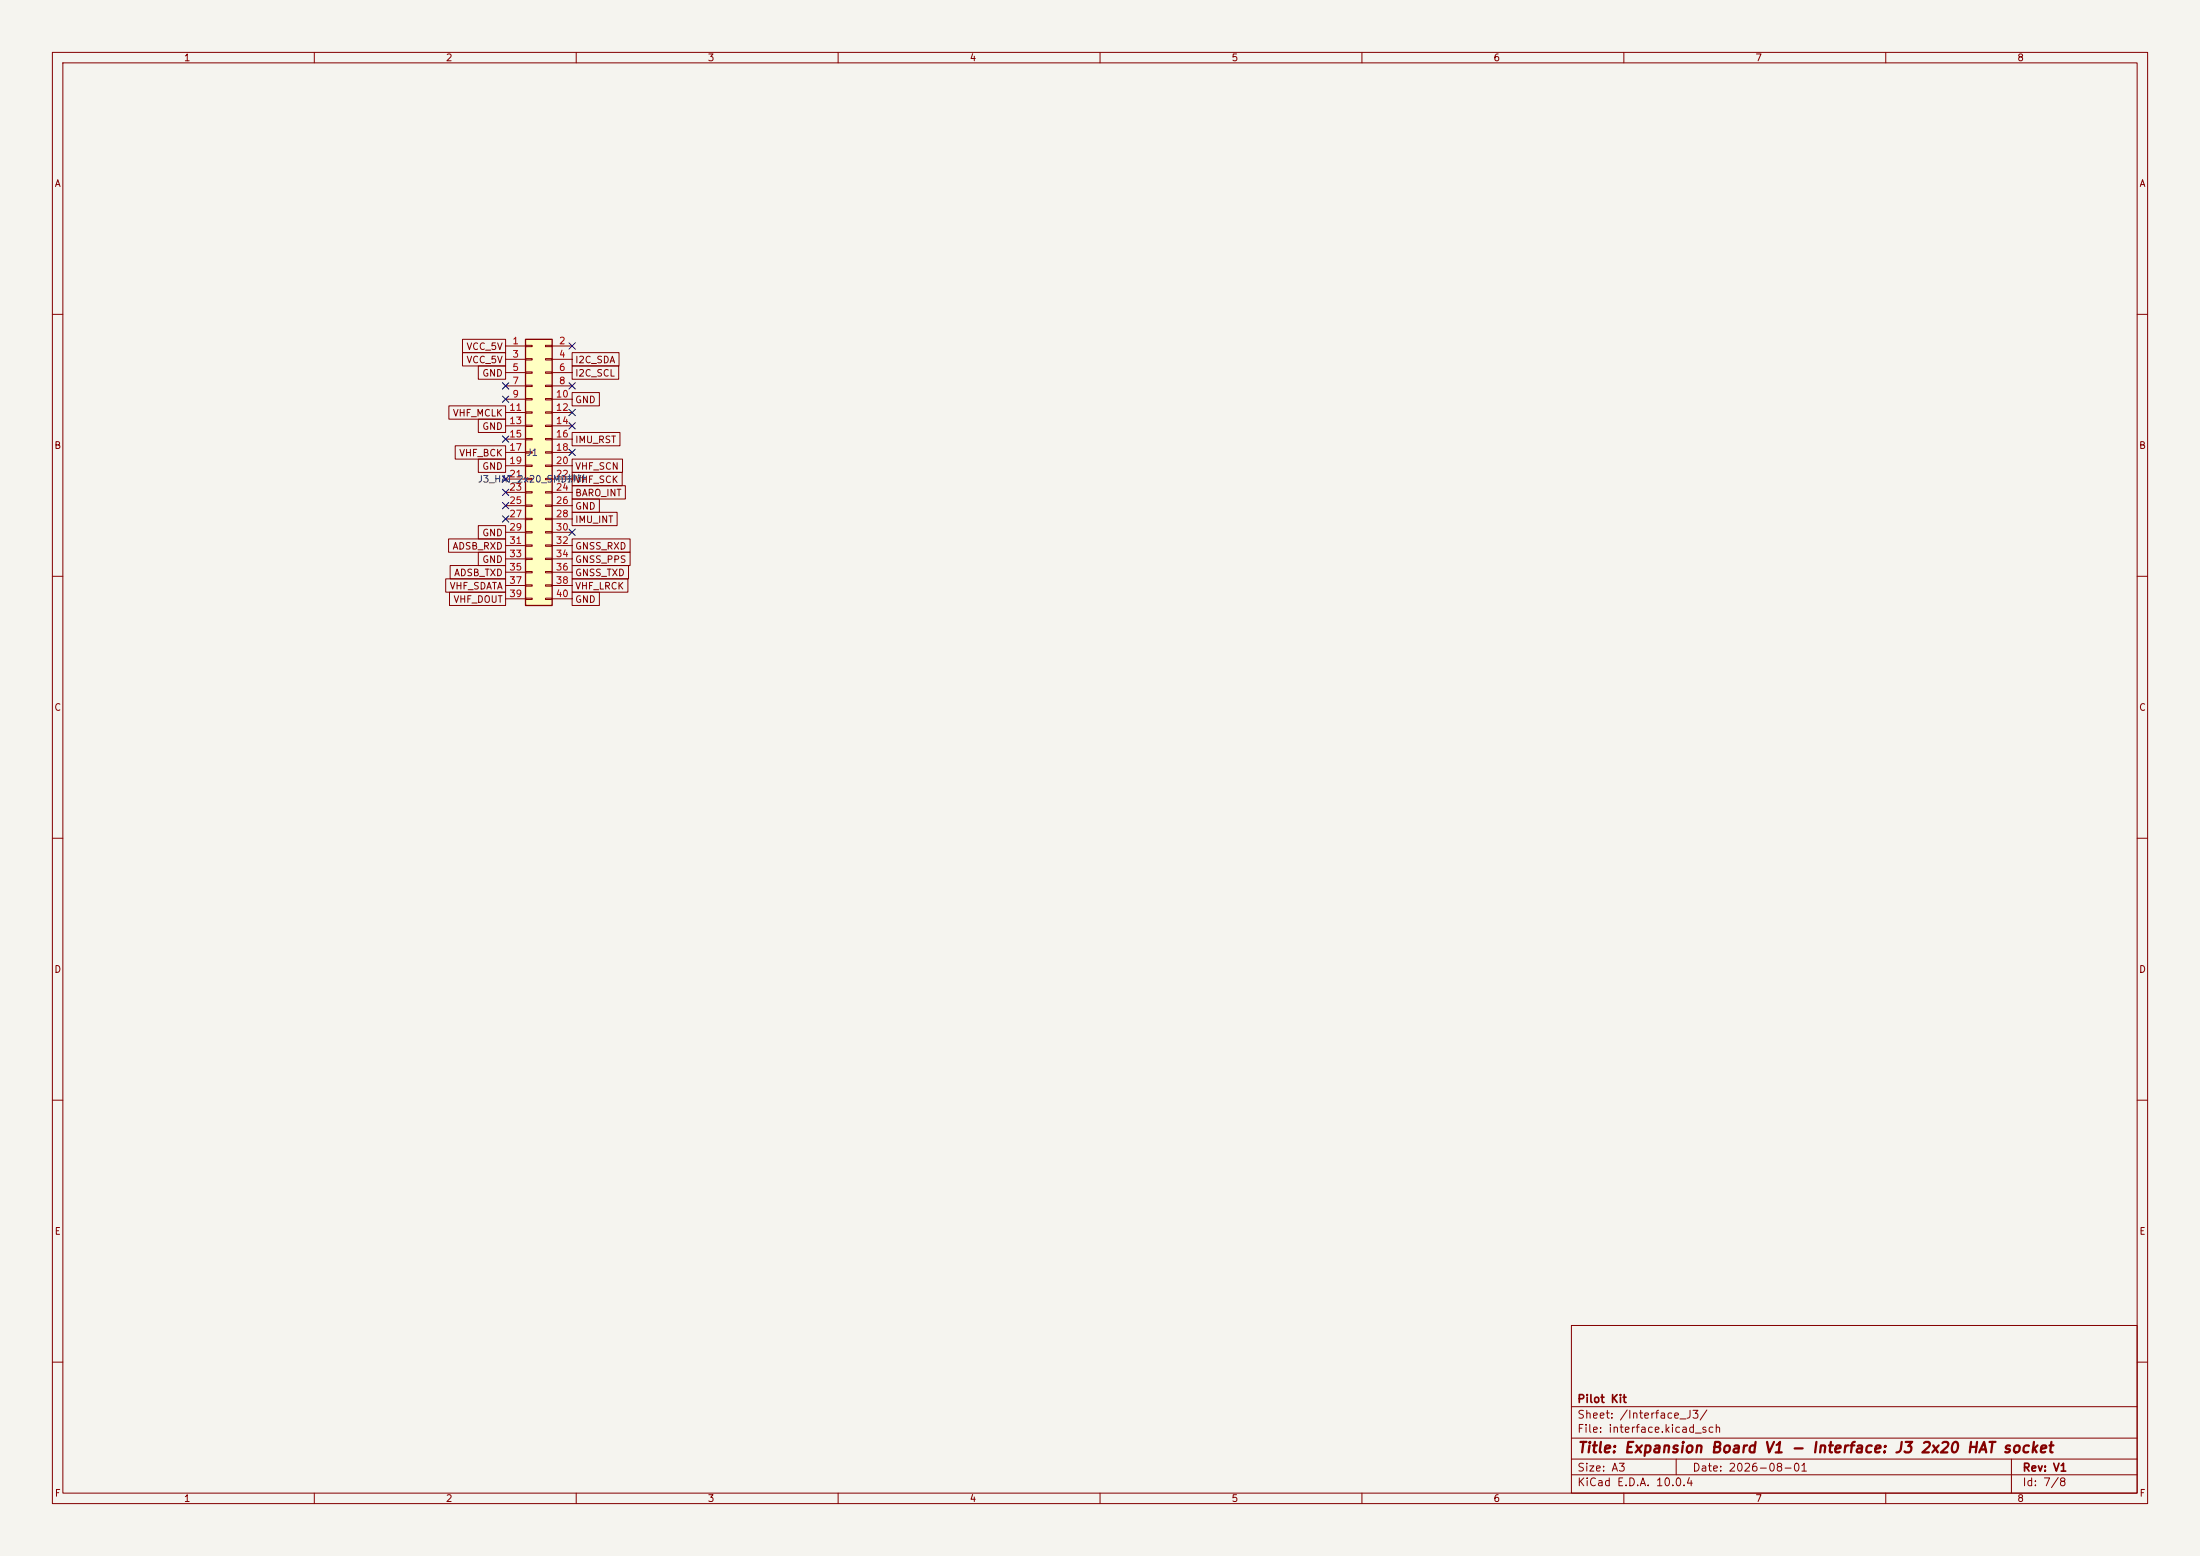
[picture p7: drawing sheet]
<svg xmlns="http://www.w3.org/2000/svg" width="420mm" height="297mm" viewBox="0 0 420 297" stroke-linecap="round" stroke-linejoin="round" font-family="sans-serif">
<path d="M0 0h420v297h-420z" fill="#f5f4ef" stroke="#f5f4ef" stroke-width=".19"/>
<g fill="none" stroke="#840000" stroke-width=".19">
<path d="M10 10h400v277h-400zM12 12h396v273h-396zM60 10v2M110 10v2M160 10v2M210 10v2M260 10v2M310 10v2M360 10v2M10 60h2M408 60h2M10 110h2"/>
<path d="M408 110h2M10 160h2M408 160h2M10 210h2M408 210h2M300 253h108v32h-108zM10 260h2M300 278.5h108M300 274.5h108M300 268.5h108M320 278.5v3M384 278.5v6.5"/>
<path d="M408 260h2M60 285v2M110 285v2M160 285v2M210 285v2M260 285v2M300 281.5h108M310 285v2M360 285v2"/>
</g>
<path d="M100.3 64.8h5.1v50.8h-5.1z" fill="#ffffc2"/>
<path d="M100.3 64.8h5.1v50.8h-5.1z" fill="none" stroke="#840000" stroke-width=".25"/>
<g fill="none" stroke="#840000" stroke-width=".19">
<path d="M85.7 77.5h10.8v2.5h-10.8zM88.3 67.3h8.2v2.6h-8.2zM88.3 64.8h8.2v2.5h-8.2zM91.3 69.8h5.2v2.6h-5.2zM96.5 66h3.8M96.5 68.6h3.8M96.5 71.1h3.8M96.5 73.7h3.8M96.5 76.2h3.8M96.5 78.7h3.8M100.3 65.9h1.3v.3h-1.3zM100.3 68.5h1.3v.2h-1.3z"/>
<path d="M100.3 71h1.3v.2h-1.3zM100.3 73.5h1.3v.3h-1.3zM100.3 76.1h1.3v.2h-1.3zM100.3 78.6h1.3v.3h-1.3zM104.1 65.9h1.3v.3h-1.3zM104.1 68.5h1.3v.2h-1.3zM104.1 71h1.3v.2h-1.3zM104.1 73.5h1.3v.3h-1.3zM104.1 76.1h1.3v.2h-1.3zM104.1 78.6h1.3v.3h-1.3zM105.4 66h3.8M105.4 68.6h3.8"/>
<path d="M105.4 71.1h3.8M105.4 73.7h3.8M105.4 76.2h3.8M105.4 78.7h3.8M109.2 74.9h5.2v2.6h-5.2zM109.2 69.8h8.9v2.6h-8.9zM109.2 67.3h9v2.6h-9zM86.9 85.1h9.6v2.5h-9.6zM91.3 80h5.2v2.6h-5.2zM91.3 87.6h5.2v2.6h-5.2zM96.5 81.3h3.8M96.5 83.8h3.8"/>
<path d="M96.5 86.4h3.8M96.5 88.9h3.8M96.5 91.4h3.8M96.5 94h3.8M96.5 96.5h3.8M96.5 99.1h3.8M100.3 81.2h1.3v.2h-1.3zM100.3 83.7h1.3v.2h-1.3zM100.3 86.2h1.3v.3h-1.3zM100.3 88.8h1.3v.2h-1.3zM100.3 91.3h1.3v.3h-1.3zM100.3 93.9h1.3v.2h-1.3z"/>
<path d="M100.3 96.4h1.3v.2h-1.3zM100.3 98.9h1.3v.3h-1.3zM104.1 81.2h1.3v.2h-1.3zM104.1 83.7h1.3v.2h-1.3zM104.1 86.2h1.3v.3h-1.3zM104.1 88.8h1.3v.2h-1.3zM104.1 91.3h1.3v.3h-1.3zM104.1 93.9h1.3v.2h-1.3zM104.1 96.4h1.3v.2h-1.3zM104.1 98.9h1.3v.3h-1.3zM105.4 81.3h3.8M105.4 83.8h3.8"/>
<path d="M105.4 86.4h3.8M105.4 88.9h3.8M105.4 91.4h3.8M105.4 94h3.8M105.4 96.5h3.8M105.4 99.1h3.8M109.2 82.5h9.2v2.6h-9.2zM109.2 95.2h5.2v2.6h-5.2zM109.2 97.8h8.6v2.5h-8.6zM109.2 92.7h10.2v2.6h-10.2zM109.2 87.6h9.6v2.6h-9.6zM109.2 90.2h9.6v2.5h-9.6z"/>
<path d="M85.1 110.5h11.4v2.5h-11.4zM85.6 102.9h10.9v2.5h-10.9zM85.8 113h10.7v2.6h-10.7zM85.9 107.9h10.6v2.6h-10.6zM91.3 100.3h5.2v2.6h-5.2zM91.3 105.4h5.2v2.6h-5.2zM96.5 101.6h3.8M96.5 104.1h3.8M96.5 106.7h3.8M96.5 109.2h3.8M96.5 111.8h3.8M96.5 114.3h3.8"/>
<path d="M100.3 101.5h1.3v.2h-1.3zM100.3 104h1.3v.3h-1.3zM100.3 106.6h1.3v.2h-1.3zM100.3 109.1h1.3v.2h-1.3zM100.3 111.6h1.3v.3h-1.3zM100.3 114.2h1.3v.2h-1.3zM104.1 101.5h1.3v.2h-1.3zM104.1 104h1.3v.3h-1.3zM104.1 106.6h1.3v.2h-1.3zM104.1 109.1h1.3v.2h-1.3zM104.1 111.6h1.3v.3h-1.3zM104.1 114.2h1.3v.2h-1.3z"/>
<path d="M105.4 101.6h3.8M105.4 104.1h3.8M105.4 106.7h3.8M105.4 109.2h3.8M105.4 111.8h3.8M105.4 114.3h3.8M109.2 102.9h11.1v2.5h-11.1zM109.2 107.9h10.8v2.6h-10.8zM109.2 105.4h11.1v2.6h-11.1zM109.2 110.5h10.7v2.5h-10.7zM109.2 113h5.2v2.6h-5.2z"/>
</g>
<g fill="none" stroke="#000084" stroke-width=".19">
<path d="M95.9 75.6l1.2 1.2M95.9 73.1l1.2 1.2M97.1 75.6l-1.2 1.2M97.1 73.1l-1.2 1.2M108.6 65.4l1.2 1.2M108.6 73.1l1.2 1.2M108.6 78.1l1.2 1.2M109.8 65.4l-1.2 1.2M109.8 73.1l-1.2 1.2M109.8 78.1l-1.2 1.2M95.9 83.2l1.2 1.2M95.9 98.5l1.2 1.2"/>
<path d="M95.9 90.8l1.2 1.2M95.9 93.4l1.2 1.2M95.9 95.9l1.2 1.2M97.1 98.5l-1.2 1.2M97.1 83.2l-1.2 1.2M97.1 90.8l-1.2 1.2M97.1 93.4l-1.2 1.2M97.1 95.9l-1.2 1.2M108.6 85.8l1.2 1.2M108.6 80.7l1.2 1.2M109.8 85.8l-1.2 1.2M109.8 80.7l-1.2 1.2"/>
<path d="M108.6 101l1.2 1.2M109.8 101l-1.2 1.2"/>
</g>
<text font-size="2" fill="#840000" x="301" y="277.8">Title: Expansion Board V1 - Interface: J3 2x20 HAT socket</text>
<g font-size="1.5" fill="#840000">
<text x="301" y="268.1">Pilot Kit</text>
<text x="301" y="273.8">File: interface.kicad_sch</text>
<text x="301" y="271.1">Sheet: /Interface_J3/</text>
<text x="301" y="281.2">Size: A3</text>
<text x="323" y="281.2">Date: 2026-08-01</text>
<text x="386" y="281.2">Rev: V1</text>
<text x="301" y="284">KiCad E.D.A. 10.0.4</text>
<text x="386" y="284">Id: 7/8</text>
</g>
<g font-size="1.3" fill="#840000">
<text x="35" y="12">1</text>
<text x="85" y="12">2</text>
<text x="135" y="12">3</text>
<text x="185" y="12">4</text>
<text x="235" y="12">5</text>
<text x="285" y="12">6</text>
<text x="335" y="12">7</text>
<text x="385" y="12">8</text>
<text x="10.3" y="36">A</text>
<text x="408.3" y="36">A</text>
<text x="88.9" y="69.6">VCC_5V</text>
<text x="88.9" y="67.1">VCC_5V</text>
<text x="109.7" y="69.6">I2C_SDA</text>
<text x="92" y="72.2">GND</text>
<text x="109.7" y="77.3">GND</text>
<text x="109.7" y="72.2">I2C_SCL</text>
<text x="86.3" y="79.8">VHF_MCLK</text>
<text x="92" y="82.3">GND</text>
<text x="10.3" y="86">B</text>
<text x="87.6" y="87.4">VHF_BCK</text>
<text x="92" y="90">GND</text>
<text x="109.7" y="84.9">IMU_RST</text>
<text x="109.7" y="90">VHF_SCN</text>
<text x="408.2" y="86">B</text>
<text x="109.7" y="95">BARO_INT</text>
<text x="109.7" y="92.5">VHF_SCK</text>
<text x="109.7" y="97.6">GND</text>
<text x="109.7" y="100.1">IMU_INT</text>
<text x="86.3" y="105.2">ADSB_RXD</text>
<text x="92" y="102.7">GND</text>
<text x="92" y="107.7">GND</text>
<text x="109.7" y="105.2">GNSS_RXD</text>
<text x="109.7" y="107.7">GNSS_PPS</text>
<text x="85.7" y="112.8">VHF_SDATA</text>
<text x="86.6" y="110.3">ADSB_TXD</text>
<text x="109.7" y="110.3">GNSS_TXD</text>
<text x="109.7" y="112.8">VHF_LRCK</text>
<text x="86.5" y="115.4">VHF_DOUT</text>
<text x="109.7" y="115.4">GND</text>
<text x="10.3" y="136">C</text>
<text x="408.2" y="136">C</text>
<text x="10.3" y="186">D</text>
<text x="408.2" y="186">D</text>
<text x="10.3" y="236">E</text>
<text x="408.3" y="236">E</text>
<text x="10.3" y="286">F</text>
<text x="35" y="287">1</text>
<text x="85" y="287">2</text>
<text x="135" y="287">3</text>
<text x="185" y="287">4</text>
<text x="235" y="287">5</text>
<text x="285" y="287">6</text>
<text x="335" y="287">7</text>
<text x="385" y="287">8</text>
<text x="408.3" y="286">F</text>
</g>
<g font-size="1.3" fill="#a90000">
<text x="97.7" y="66">1</text>
<text x="97.7" y="68.6">3</text>
<text x="97.7" y="71.1">5</text>
<text x="106.6" y="66">2</text>
<text x="106.6" y="68.6">4</text>
<text x="106.6" y="71.1">6</text>
<text x="97.7" y="73.6">7</text>
<text x="97.7" y="76.2">9</text>
<text x="106" y="76.2">10</text>
<text x="106.6" y="73.6">8</text>
<text x="97.1" y="78.7">11</text>
<text x="97.1" y="81.3">13</text>
<text x="97.1" y="83.8">15</text>
<text x="106" y="78.7">12</text>
<text x="106" y="81.3">14</text>
<text x="106" y="83.8">16</text>
<text x="97.1" y="86.3">17</text>
<text x="97.1" y="88.9">19</text>
<text x="106" y="86.3">18</text>
<text x="106" y="88.9">20</text>
<text x="97.1" y="91.4">21</text>
<text x="97.1" y="94">23</text>
<text x="106" y="91.4">22</text>
<text x="106" y="94">24</text>
<text x="97.1" y="96.5">25</text>
<text x="97.1" y="99">27</text>
<text x="97.1" y="101.6">29</text>
<text x="106" y="96.5">26</text>
<text x="106" y="99">28</text>
<text x="106" y="101.6">30</text>
<text x="97.1" y="104.1">31</text>
<text x="97.1" y="106.7">33</text>
<text x="106" y="104.1">32</text>
<text x="106" y="106.7">34</text>
<text x="97.1" y="109.2">35</text>
<text x="97.1" y="111.7">37</text>
<text x="106" y="109.2">36</text>
<text x="106" y="111.7">38</text>
<text x="97.1" y="114.3">39</text>
<text x="106" y="114.3">40</text>
</g>
<g font-size="1.3" fill="#006464">
<text x="100.4" y="87.3">J1</text>
<text x="91.1" y="92.4">J3_HAT_2x20_SMD排针</text>
</g>
</svg>
